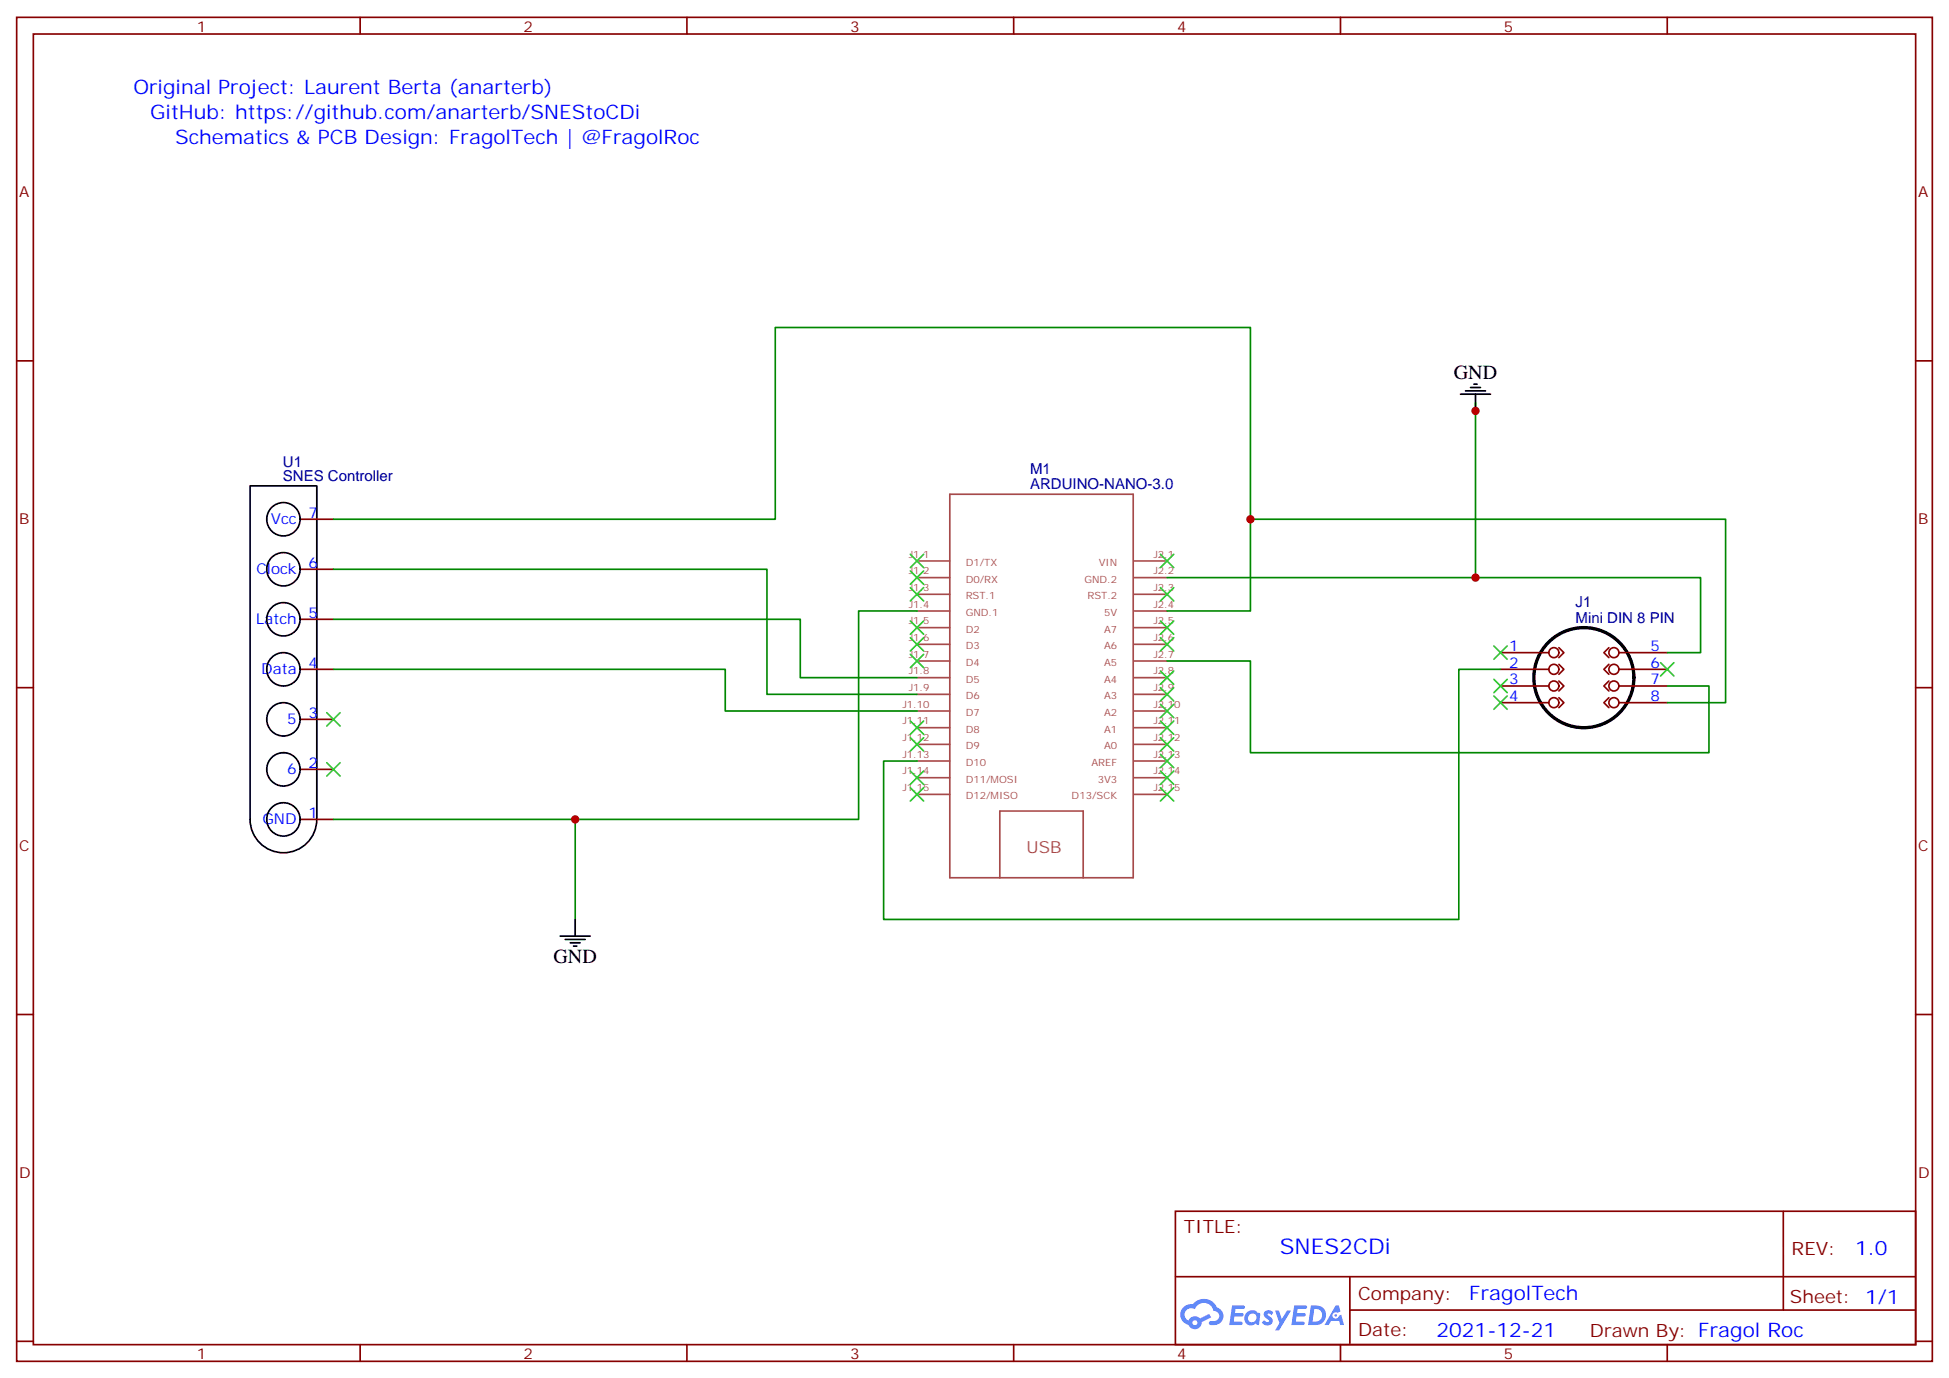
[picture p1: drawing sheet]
<svg xmlns="http://www.w3.org/2000/svg" width="412mm" height="292mm" viewBox="0 0 412 292" stroke-linecap="round" stroke-linejoin="round" font-family="sans-serif">
<g fill="none" stroke="#870000" stroke-width=".35">
<path d="M3.5 3.7h405.4v284.3h-405.4zM7.1 7.2h398.2v277.3h-398.2zM76.2 3.7v3.5M145.3 3.7v3.5M214.5 3.7v3.5M283.6 3.7v3.5M352.8 3.7v3.5M3.5 76.3h3.6M405.3 76.3h3.6M3.5 145.5h3.6M405.3 145.5h3.6M3.5 214.6h3.6"/>
<path d="M405.3 214.6h3.6M248.7 256.3h156.6v28.2h-156.6zM377.3 256.3v20.9M248.7 270.1h156.5M285.6 277.2h119.6M285.6 270.1v14.1M3.5 283.8h3.6M76.2 284.5v3.5M145.3 284.5v3.5M214.5 284.5v3.5M283.6 284.5v3.5M352.8 284.5v3.5"/>
<path d="M405.3 283.8h3.6"/>
</g>
<g fill="#5487ff">
<path d="M267.7 277.4a1.22 1.22 0 0 1 1.7 .3l-.4 .6a.47 .47 0 0 0-.3-.4 .47 .47 0 0 0-.5 .2v.1a1.55 1.55 0 0 1 1.1 1.5 1.34 1.34 0 0 1-2.3 .1l.5-.5 .7 .4a.29 .29 0 0 0 .3-.2 .29 .29 0 0 0-.2-.4 1.04 1.04 0 0 1-.6-1.7z"/>
<path d="M260.7 276.2h2.1a.43 .43 0 0 1 .5 .1 .43 .43 0 0 1 .1 .4l-.3 .2h-1.7l-.1 .9h1.5a.37 .37 0 0 1 .3 .4 .37 .37 0 0 1-.3 .3h-1.6l-.2 1.1h1.3a.43 .43 0 0 1 .5 .1 .43 .43 0 0 1 .1 .5l-.3 .1h-2.5z"/>
<path d="M273.8 276.2h2.2a.43 .43 0 0 1 .4 .1 .43 .43 0 0 1 .1 .4l-.3 .2h-1.6l-.2 .9h1.6a.37 .37 0 0 1 .3 .4 .37 .37 0 0 1-.4 .3h-1.6l-.1 1.1h1.3a.43 .43 0 0 1 .4 .1 .43 .43 0 0 1 .1 .5l-.3 .1h-2.4z"/>
<path d="M282.6 276.2h.7l.3 1.2-.6 .4a.69 .69 0 0 0-1 .2 .69 .69 0 0 0 .4 1 .69 .69 0 0 0 .9-.6l.5-.3 .6 2.2h-.8l-.2-.9h-1.8l-.5 .9h-.8z"/>
<path d="M269.8 277.3h.8l.6 1.8 1.1-1.8h.9l-2.6 4.2h-.8l.9-1.6z"/>
<path d="M277.4 276.2l-.6 4.1h1.3a2.11 2.11 0 0 0 2.5-2.1 2.11 2.11 0 0 0-2.5-2zM278.1 276.9a1.39 1.39 0 0 1 1.7 1.4 1.39 1.39 0 0 1-1.8 1.3h-.3z"/>
<path d="M263.7 277.8a1.47 1.47 0 0 0-.1 2.1 1.47 1.47 0 0 0 2.1 .1l.7 .3 .3-2.3-.2-.2h-.4a1.49 1.49 0 0 0-2.4 0zM264.4 278.2a.92 .92 0 0 1 1.5 .5 .92 .92 0 0 1-1.3 1 .9 .9 0 0 1-.2-1.5z"/>
<path d="M250.4 276.6a2.18 2.18 0 0 0 1.1 3.7 1.44 1.44 0 0 0 1.6 .9 1.44 1.44 0 0 0 1.2-1.5l2-1-.5-.7-1.9 .9a1.47 1.47 0 0 0-2.4 .5 1.39 1.39 0 0 1-.7-2 1.39 1.39 0 0 1 2-.4 2.08 2.08 0 0 1 2.2-1.3 2.08 2.08 0 0 1 1.8 1.7 1.07 1.07 0 0 1 1.2 .9 1.07 1.07 0 0 1-1 1.2h-.7a.43 .43 0 0 0-.5 .4 .43 .43 0 0 0 .4 .4 2 2 0 0 0 2.4-1 2 2 0 0 0-.7-2.5l-.4-.2a2.98 2.98 0 0 0-5.1-.7l-1.1 .1zM252.3 279.9a.55 .55 0 0 1 1.1 0 .55 .55 0 0 1-1.1 0z"/>
<circle cx="282.6" cy="278.3" r=".26"/>
</g>
<g fill="none" stroke="#000" stroke-width=".35">
<path d="M309 83.4h6.4M310.1 82.7h4.2M311.1 82h2.2M311.9 81.3h.7M312.2 83.4v3.5M52.9 102.8h14.1v70.6a7.1 7.1 0 0 1-7 7 7.1 7.1 0 0 1-7.1-7zM118.5 198h6.4M119.6 198.8h4.2M120.6 199.5h2.2M121.7 194.5v3.5M121.4 200.2h.7"/>
<circle cx="60" cy="109.9" r="3.5"/>
<circle cx="60" cy="131" r="3.5"/>
<circle cx="60" cy="120.4" r="3.5"/>
<circle cx="60" cy="141.6" r="3.5"/>
<circle cx="60" cy="152.2" r="3.5"/>
<circle cx="60" cy="162.8" r="3.5"/>
<circle cx="60" cy="173.4" r="3.5"/>
</g>
<circle cx="60" cy="159.2" r=".18" fill="#000"/>
<g fill="none" stroke="#870000" stroke-width=".35">
<path d="M63.5 109.9h7.1M63.5 120.4h7.1M63.5 131h7.1M317.5 138.1h10.2M329.8 137l1.1 1.1-1.1 1M340.4 137l-1 1.1 1 1M342.5 138.1h10.3M63.5 141.6h7.1M63.5 152.2h7.1M317.5 141.6h10.2M317.5 145.1h10.2M317.5 148.7h10.2"/>
<path d="M329.8 140.5l1.1 1.1-1.1 1.1M329.8 144.1l1.1 1-1.1 1.1M329.8 147.6l1.1 1.1-1.1 1M340.4 140.5l-1 1.1 1 1.1M340.4 144.1l-1 1 1 1.1M340.4 147.6l-1 1.1 1 1M342.5 141.6h10.3M342.5 145.1h10.3M342.5 148.7h10.3M63.5 162.8h7.1M63.5 173.4h7.1"/>
<circle cx="328.8" cy="138.1" r="1.06"/>
<circle cx="341.5" cy="138.1" r="1.06"/>
<circle cx="328.8" cy="141.6" r="1.06"/>
<circle cx="328.8" cy="145.1" r="1.06"/>
<circle cx="328.8" cy="148.7" r="1.06"/>
<circle cx="341.5" cy="145.1" r="1.06"/>
<circle cx="341.5" cy="141.6" r="1.06"/>
<circle cx="341.5" cy="148.7" r="1.06"/>
</g>
<g fill="none" stroke="#a64a4a" stroke-width=".35">
<path d="M194 118.7h7M201 104.6h38.8v81.1h-38.8zM240 118.7h6.9M194 122.2h7M194 125.7h7M194 129.3h7M194 132.8h7M194 136.3h7M194 139.8h7M240 122.2h6.9M240 125.7h6.9M240 129.3h6.9"/>
<path d="M240 132.8h6.9M240 136.3h6.9M240 139.8h6.9M194 143.4h7M194 146.9h7M194 150.4h7M194 154h7M194 157.5h7M240 143.4h6.9M240 146.9h6.9M240 150.4h6.9M240 154h6.9"/>
<path d="M240 157.5h6.9M194 161h7M194 164.5h7M194 168.1h7M240 161h6.9M240 164.5h6.9M240 168.1h6.9M211.6 185.7v-14.1h17.6v14.1"/>
</g>
<circle cx="335.1" cy="143.4" r="10.6" fill="none" stroke="#000" stroke-width=".71"/>
<path d="M312.2 85.2v37M70.6 109.9h93.4v-40.6h100.6v60h-17.7M264.6 109.9h100.5v38.8h-12.3M70.6 131h98.7v12.4h24.7M70.6 120.4h91.7v26.5h31.7M194 129.3h-12.3v44.1h-60M246.9 122.2h112.9v15.9h-7M246.9 139.8h17.7v19.4h97v-14.1h-8.8M70.6 141.6h82.9v8.8h40.5M317.5 141.6h-8.8v52.9h-121.7v-33.5h7M70.6 173.4h51.1v21.1" fill="none" stroke="#008700" stroke-width=".35"/>
<g fill="none" stroke="#3c3" stroke-width=".35">
<path d="M192.6 117.3l2.8 2.8M195.4 117.3l-2.8 2.8M245.5 117.3l2.9 2.8M248.4 117.3l-2.9 2.8M192.6 138.4l2.8 2.9M192.6 134.9l2.8 2.8M192.6 131.4l2.8 2.8M192.6 124.3l2.8 2.8M192.6 120.8l2.8 2.8M195.4 138.4l-2.8 2.9M195.4 134.9l-2.8 2.8M195.4 131.4l-2.8 2.8"/>
<path d="M195.4 124.3l-2.8 2.8M195.4 120.8l-2.8 2.8M245.5 124.3l2.9 2.8M245.5 131.4l2.9 2.8M245.5 134.9l2.9 2.8M248.4 124.3l-2.9 2.8M248.4 131.4l-2.9 2.8M248.4 134.9l-2.9 2.8M316.1 136.7l2.8 2.8M318.9 136.7l-2.8 2.8M69.1 150.8l2.9 2.8M72 150.8l-2.9 2.8"/>
<path d="M192.6 156.1l2.8 2.8M192.6 152.5l2.8 2.9M195.4 156.1l-2.8 2.8M195.4 152.5l-2.8 2.9M245.5 142l2.9 2.8M245.5 145.5l2.9 2.8M245.5 149l2.9 2.8M245.5 152.5l2.9 2.9M245.5 156.1l2.9 2.8M245.5 159.6l2.9 2.8M248.4 142l-2.9 2.8M248.4 145.5l-2.9 2.8"/>
<path d="M248.4 149l-2.9 2.8M248.4 152.5l-2.9 2.9M248.4 156.1l-2.9 2.8M248.4 159.6l-2.9 2.8M316.1 143.7l2.8 2.8M316.1 147.2l2.8 2.9M318.9 143.7l-2.8 2.8M318.9 147.2l-2.8 2.9M351.4 140.2l2.8 2.8M354.2 140.2l-2.8 2.8M69.1 161.4l2.9 2.8M72 161.4l-2.9 2.8"/>
<path d="M192.6 166.7l2.8 2.8M192.6 163.1l2.8 2.8M195.4 166.7l-2.8 2.8M195.4 163.1l-2.8 2.8M245.5 163.1l2.9 2.8M245.5 166.7l2.9 2.8M248.4 163.1l-2.9 2.8M248.4 166.7l-2.9 2.8"/>
</g>
<g fill="#c00">
<circle cx="264.6" cy="109.9" r=".88"/>
<circle cx="312.2" cy="122.2" r=".88"/>
<circle cx="312.2" cy="86.9" r=".88"/>
<circle cx="121.7" cy="173.4" r=".88"/>
</g>
<text font-size="4.6" fill="#00f" x="270.8" y="265.3">SNES2CDi</text>
<g font-size="4.2" fill="#00f">
<text x="28.2" y="19.9">Original Project: Laurent Berta (anarterb)</text>
<text x="31.7" y="25.2">GitHub: https://github.com/anarterb/SNEStoCDi</text>
<text x="37" y="30.5">Schematics &amp; PCB Design: FragolTech | @FragolRoc</text>
<text x="392.5" y="265.5">1.0</text>
<text x="310.9" y="275.1">FragolTech</text>
<text x="304" y="282.9">2021-12-21</text>
</g>
<g font-size="4.2">
<text x="307.6" y="80.1">GND</text>
<text x="117.1" y="203.7">GND</text>
</g>
<g font-size="3.9" fill="#800">
<text x="250.5" y="260.8">TITLE:</text>
<text x="379.1" y="265.5">REV:</text>
<text x="287.4" y="275">Company:</text>
<text x="378.7" y="275.7">Sheet: 1/1</text>
<text x="287.4" y="282.7">Date:</text>
<text x="336.4" y="282.8">Drawn By: Fragol Roc</text>
</g>
<text font-size="3.5" fill="#a54b4b" x="217.2" y="180.4">USB</text>
<g font-size="3.2" fill="#800">
<text x="41.6" y="6.7">1</text>
<text x="110.8" y="6.7">2</text>
<text x="179.9" y="6.7">3</text>
<text x="249.1" y="6.7">4</text>
<text x="318.2" y="6.7">5</text>
<text x="4.1" y="41.8">A</text>
<text x="405.9" y="41.8">A</text>
<text x="4.1" y="110.9">B</text>
<text x="405.9" y="110.9">B</text>
<text x="4.1" y="180.1">C</text>
<text x="405.9" y="180.1">C</text>
<text x="4.1" y="249.2">D</text>
<text x="405.9" y="249.2">D</text>
<text x="41.6" y="287.5">1</text>
<text x="110.8" y="287.5">2</text>
<text x="179.9" y="287.5">3</text>
<text x="249.1" y="287.5">4</text>
<text x="318.2" y="287.5">5</text>
</g>
<g font-size="3.2" fill="#000080">
<text x="59.9" y="101.7">SNES Controller</text>
<text x="59.9" y="98.7">U1</text>
<text x="218" y="100.3">M1</text>
<text x="218" y="103.5">ARDUINO-NANO-3.0</text>
<text x="333.4" y="131.7">Mini DIN 8 PIN</text>
<text x="333.4" y="128.5">J1</text>
</g>
<g font-size="3.2" fill="#00f">
<text x="57.3" y="110.9">Vcc</text>
<text x="65.3" y="109.5">7</text>
<text x="54.3" y="121.5">Clock</text>
<text x="65.3" y="120.1">6</text>
<text x="65.3" y="130.7">5</text>
<text x="54.2" y="132.1">Latch</text>
<text x="319.4" y="137.7">1</text>
<text x="349.2" y="137.7">5</text>
<text x="55.3" y="142.7">Data</text>
<text x="65.3" y="141.3">4</text>
<text x="319.4" y="141.3">2</text>
<text x="349.2" y="141.3">6</text>
<text x="319.4" y="144.8">3</text>
<text x="319.4" y="148.3">4</text>
<text x="349.2" y="144.8">7</text>
<text x="349.2" y="148.3">8</text>
<text x="60.8" y="153.2">5</text>
<text x="65.3" y="151.8">3</text>
<text x="60.8" y="163.8">6</text>
<text x="65.3" y="162.4">2</text>
<text x="65.3" y="173">1</text>
<text x="55.5" y="174.4">GND</text>
</g>
<g font-size="2.1" fill="#a54b4b">
<text x="192.3" y="118">J1.1</text>
<text x="204.3" y="119.7">D1/TX</text>
<text x="232.5" y="119.7">VIN</text>
<text x="244.1" y="118">J2.1</text>
<text x="192.3" y="121.5">J1.2</text>
<text x="192.3" y="125">J1.3</text>
<text x="204.3" y="123.2">D0/RX</text>
<text x="229.5" y="123.2">GND.2</text>
<text x="244.1" y="121.5">J2.2</text>
<text x="244.1" y="125">J2.3</text>
<text x="192.3" y="128.6">J1.4</text>
<text x="204.3" y="126.8">RST.1</text>
<text x="204.3" y="130.3">GND.1</text>
<text x="230.1" y="126.8">RST.2</text>
<text x="233.6" y="130.3">5V</text>
<text x="244.1" y="128.6">J2.4</text>
<text x="192.3" y="132.1">J1.5</text>
<text x="192.3" y="135.6">J1.6</text>
<text x="204.3" y="133.8">D2</text>
<text x="204.3" y="137.4">D3</text>
<text x="233.6" y="133.8">A7</text>
<text x="233.6" y="137.4">A6</text>
<text x="244.1" y="132.1">J2.5</text>
<text x="244.1" y="135.6">J2.6</text>
<text x="192.3" y="139.1">J1.7</text>
<text x="192.3" y="142.7">J1.8</text>
<text x="204.3" y="140.9">D4</text>
<text x="233.6" y="140.9">A5</text>
<text x="244.1" y="139.1">J2.7</text>
<text x="244.1" y="142.7">J2.8</text>
<text x="190.9" y="149.7">J1.10</text>
<text x="192.3" y="146.2">J1.9</text>
<text x="204.3" y="144.4">D5</text>
<text x="204.3" y="147.9">D6</text>
<text x="233.6" y="144.4">A4</text>
<text x="233.6" y="147.9">A3</text>
<text x="244.1" y="146.2">J2.9</text>
<text x="244.1" y="149.7">J2.10</text>
<text x="190.9" y="153.3">J1.11</text>
<text x="204.3" y="151.5">D7</text>
<text x="204.3" y="155">D8</text>
<text x="233.6" y="151.5">A2</text>
<text x="233.6" y="155">A1</text>
<text x="244.1" y="153.3">J2.11</text>
<text x="190.9" y="156.8">J1.12</text>
<text x="190.9" y="160.3">J1.13</text>
<text x="204.3" y="158.5">D9</text>
<text x="233.6" y="158.5">A0</text>
<text x="244.1" y="156.8">J2.12</text>
<text x="244.1" y="160.3">J2.13</text>
<text x="190.9" y="163.8">J1.14</text>
<text x="190.9" y="167.4">J1.15</text>
<text x="204.3" y="162">D10</text>
<text x="204.3" y="165.6">D11/MOSI</text>
<text x="230.9" y="162">AREF</text>
<text x="232.3" y="165.6">3V3</text>
<text x="244.1" y="163.8">J2.14</text>
<text x="244.1" y="167.4">J2.15</text>
<text x="204.3" y="169.1">D12/MISO</text>
<text x="226.8" y="169.1">D13/SCK</text>
</g>
</svg>
